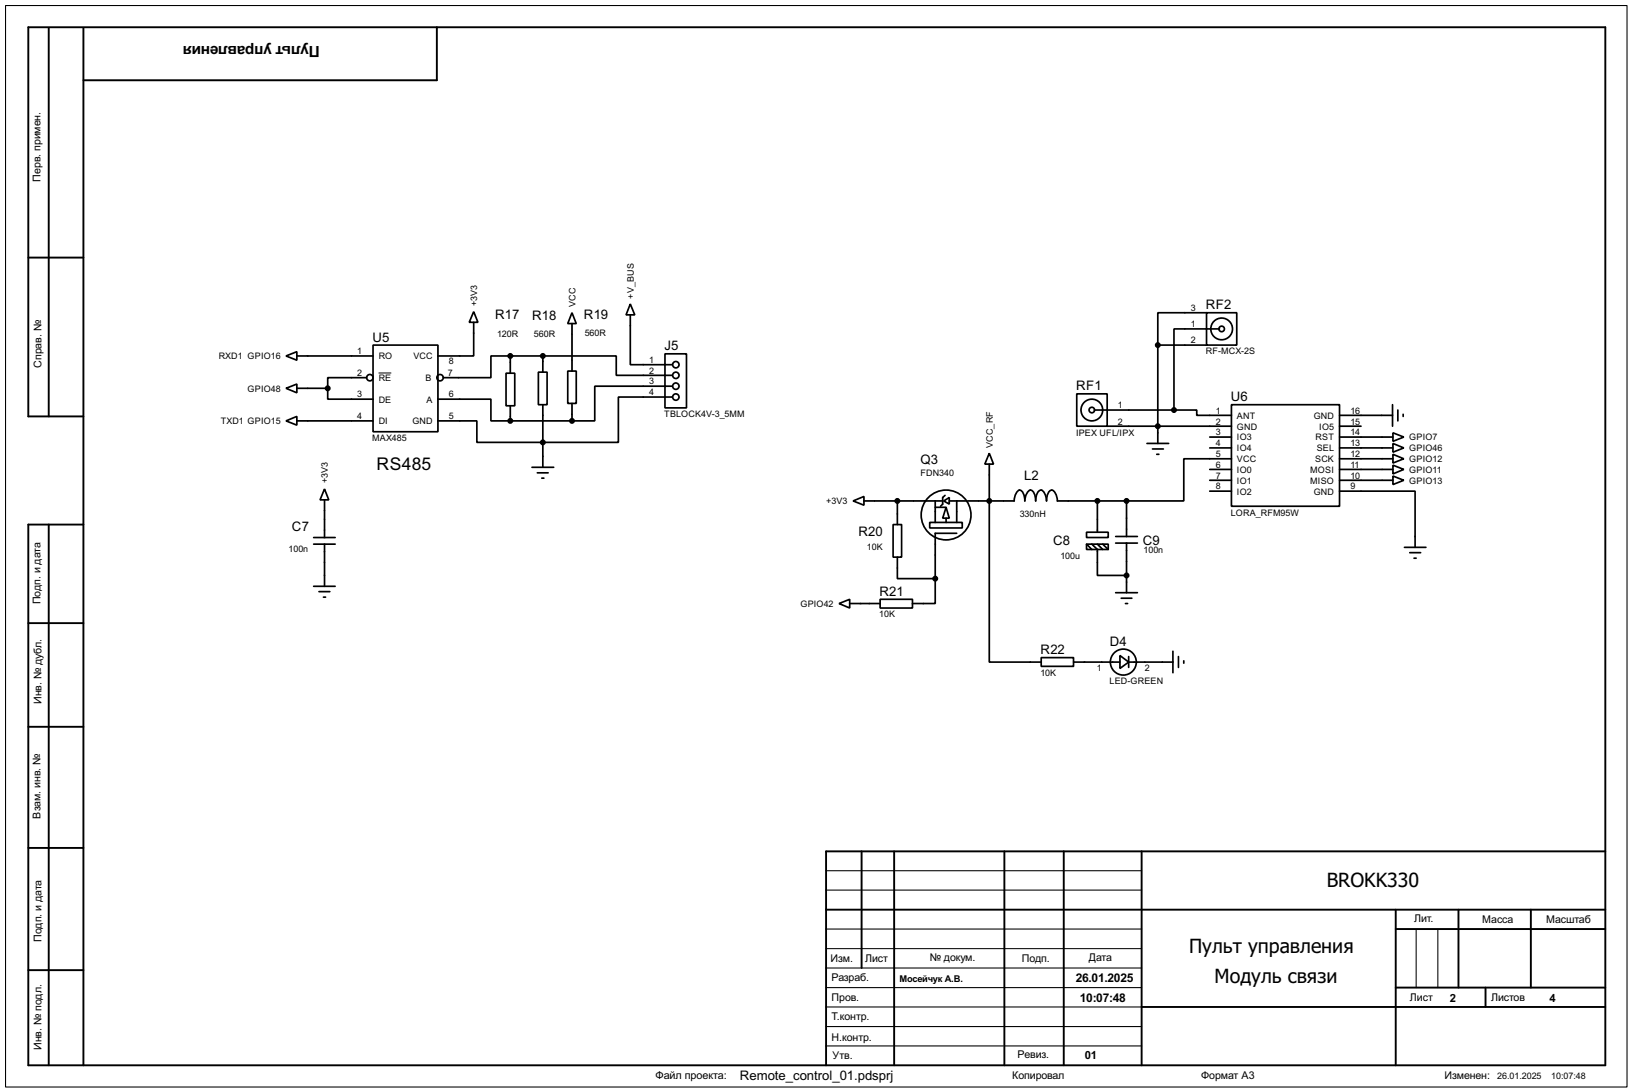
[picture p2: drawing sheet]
<svg xmlns="http://www.w3.org/2000/svg" width="383mm" height="256mm" viewBox="0 0 383 256" stroke-linecap="round" stroke-linejoin="round" font-family="sans-serif">
<path d="M1.3 1.3h381v254h-381zM194.1 218.2h74.2M194.1 209.1h74.2M194.1 204.5h74.2M332.8 218.2v13.8M337.9 218.2v13.8M194.1 222.8h74.2M194.1 232h74.2M194.1 236.5h74.2M194.1 227.4h74.2M194.1 241.1h74.2M194.1 245.7h74.2" fill="none" stroke="#000" stroke-width=".25"/>
<g fill="none" stroke="#000" stroke-width=".45">
<path d="M11.5 6.7v91.1M19.6 6.7v243.5M102.7 6.4v12.5h-83.1M6.7 60.5h12.9M19.6 97.8h-12.9v-91.4h370.5v243.8h-370.5v-127h12.9M11.5 123.2v127M6.7 146.4h12.9M6.7 170.7h12.9M6.7 199.2h12.9M202.5 200v27.4M210.1 200v50.2M236 200v50.2"/>
<path d="M250 200v50.2M268.3 200v50.2M377.2 200h-183.1v50.2M194.1 213.7h183.1M328 213.7v36.5M328 218.2h49.2M342.7 213.7v18.3M359.7 213.7v18.3M6.7 227.9h12.9M268.3 236.5h108.9M328 232h49.2M349.1 232v4.5"/>
</g>
<g fill="none" stroke="#000" stroke-width=".4">
<path d="M111.3 73.2l1 2.5h-2zM111.3 75.7v7.9h-8.4M134.4 73.5l1 2.5h-2zM134.4 76v11.2M148.1 71.4l1.1 2.6h-2.1zM148.1 74v11.7h9.9M283.5 73.5h7.1v7.6h-7.1zM283.5 73.5h-11.4v7.6M286.6 77.3h-10.7v19M67.2 83.6l2.6-1v2zM67.2 91.2l2.6-1v2.1zM67.2 98.9l2.6-1.1v2.1z"/>
<path d="M69.8 83.6h17.9M69.8 98.9h17.9M69.8 91.2h7.2M77 91.2v2.6h10.7M86.2 88.7h-9.2v2.5M87.7 81.1h15.2v20.3h-15.2zM102.9 93.8h12.5v5.1h4.5M118.9 87.7h2.1v7.6h-2.1zM119.9 83.6h-4.5v5.1h-11.2M119.9 83.6v4.1M119.9 95.3v3.6M119.9 83.6h7.7"/>
<path d="M119.9 98.9h14.5M126.5 87.4h2.1v7.7h-2.1zM127.6 83.6h17.2v4.6h13.2M127.6 83.6v3.8M127.6 95.1v14.7M133.4 87.2h2v7.6h-2zM134.4 94.8v4.1M156.3 83.1h5v12.7h-5zM158 90.7h-18.2v8.2h-5.4M158 93.3h-12.7v10.6h-33.2v-5h-9.2M253 92.5h7.2v7.6h-7.2zM257.1 96.3h18.8"/>
<path d="M272.1 81.1v23.1M272.1 81.1h11.4M275.9 96.3h5.3v1.3h8.2M289.4 95.1h25.4v23.8h-25.4zM314.8 97.6h12.4M327.2 95.1v5M328.5 96.3v2.6M329.7 97.3v.5M76.3 114.9l1 2.5h-2.1zM76.3 117.4v8.9M125 109.8h5.1M126.3 111.1h2.5"/>
<path d="M127.3 112.3h.5M200.5 117.7l2.5-1.1v2.1zM203 117.7h18.5M210.9 117.7v5.5M219.8 117.7v5M219.8 119.2h2.5M221.8 117.7l1.3-.8v1.5zM222.1 116.4l-.6 .5v1.5l-.5 .5M222.3 119.2l.8 2.5h-1.6zM223.1 117.7h4M224.8 117.7v5M227.4 117.7h10.9a2.68 2.68 0 0 1 1.3-2.6 2.31 2.31 0 0 1 1.2 2.6 2.7 2.7 0 0 1 1.3-2.6 2.31 2.31 0 0 1 1.3 2.6 2.27 2.27 0 0 1 1.3-2.6 2.68 2.68 0 0 1 1.2 2.6v-.7a2.03 2.03 0 0 1 1.3-1.9 2.61 2.61 0 0 1 1.3 2.6h16.2"/>
<path d="M232.5 106.5l1 2.5h-2.1zM232.5 109v46.5h12.2M257.9 117.7v7.3M260.2 100.1h29.2M264.7 117.7v8.3M269.5 104.2h5.1M270.8 105.5h2.6M271.8 106.7h.5M284.3 112.8h5.1M284.3 110.3h5.1M284.3 105.2h5.1M284.3 102.7h5.1"/>
<path d="M284.3 115.4h5.1M289.4 107.8h-11.2v9.9h-13.5M314.8 115.4h17.7v13.2M314.8 100.1h5M314.8 107.8h12.5M314.8 112.8h12.5M314.8 110.3h12.5M314.8 105.2h12.5M314.8 102.7h12.5M327.3 106.7l2.6 1.1-2.6 1zM327.3 111.8l2.6 1-2.6 1zM327.3 109.3l2.6 1-2.6 1z"/>
<path d="M327.3 104.2l2.6 1-2.6 1zM327.3 101.7l2.6 1-2.6 1zM73.7 126.3h5.1M73.7 127.8h5.1M73.7 137.7h5.1M75 139h2.5M76.3 127.8v9.9M209.9 123.2h2v7.7h-2zM210.9 130.9v5h8.9M218.5 122.7h7.6v1.3h-7.6zM219.8 135.9v5.9h-5.4M222.3 121.7v1"/>
<path d="M224.8 125.3h-5v10.6M255.3 125h5.1v1.3h-5.1zM255.3 127.8h5.1v1.3h-5.1zM255.3 127.8l1.3 1.3M256.6 127.8l1.3 1.3v6.1h6.8M257.9 127.8l1.2 1.3M259.1 127.8l1.3 1.3M262.2 127.6h5.1M262.2 126h5.1M262.2 139.2h5.1M264.7 127.6v11.6M330 128.6h5.1"/>
<path d="M331.3 129.8h2.5M332.3 131.1h.5M76 140.3h.5M197.2 141.8l2.5-1v2zM199.7 141.8h7.1M206.8 140.8h7.6v2h-7.6zM244.7 154.5h7.6v2h-7.6zM252.3 155.5h10.9M263.2 154l2 1.5-2 1.5zM263.5 140.5h2.5M264.5 141.8h.5M265.2 155.5h10.4"/>
<path d="M265.2 154.2v2.6M275.6 153v5M276.9 154.2v2.6M278.2 155.2v.6"/>
<circle cx="287" cy="77.3" r="2.55"/>
<circle cx="287" cy="77.3" r=".65"/>
<circle cx="86.9" cy="88.7" r=".75"/>
<circle cx="103.4" cy="88.7" r=".75"/>
<circle cx="158.8" cy="93.3" r=".75"/>
<circle cx="158.8" cy="85.7" r=".75"/>
<circle cx="158.8" cy="90.7" r=".75"/>
<circle cx="158.8" cy="88.2" r=".75"/>
<circle cx="256.5" cy="96.3" r="2.55"/>
<circle cx="256.5" cy="96.3" r=".65"/>
<circle cx="222.3" cy="121" r="5.9"/>
<circle cx="263.9" cy="155.5" r="3.1"/>
</g>
<g fill="#000" stroke="#000" stroke-width=".4">
<circle cx="77" cy="91.2" r=".5"/>
<circle cx="119.9" cy="98.9" r=".5"/>
<circle cx="119.9" cy="83.6" r=".5"/>
<circle cx="127.5" cy="83.6" r=".5"/>
<circle cx="134.4" cy="98.9" r=".5"/>
<circle cx="272" cy="81.1" r=".5"/>
<circle cx="275.8" cy="96.3" r=".5"/>
<circle cx="127.5" cy="103.9" r=".5"/>
<circle cx="210.8" cy="117.7" r=".5"/>
<circle cx="232.4" cy="117.7" r=".5"/>
<circle cx="257.8" cy="117.7" r=".5"/>
<circle cx="264.7" cy="117.7" r=".5"/>
<circle cx="272" cy="100.1" r=".5"/>
<circle cx="219.7" cy="135.9" r=".5"/>
<circle cx="264.7" cy="135.2" r=".5"/>
</g>
<path d="M89 87.6h3" fill="none" stroke="#000" stroke-width=".23"/>
<g font-size="5.6">
<text x="311.8" y="208.3">BROKK330</text>
<text x="279.4" y="223.8">Пульт управления</text>
<text x="285.4" y="230.9">Модуль связи</text>
</g>
<text font-size="4.6" x="88.5" y="110.5">RS485</text>
<text font-size="4.1" x="75.1" y="10.8" transform="rotate(-180 75.1 10.8)">Пульт управления</text>
<g font-size="3.5">
<text x="116.4" y="74.8">R17</text>
<text x="125" y="75.1">R18</text>
<text x="137.2" y="74.8">R19</text>
<text x="283.4" y="72.7">RF2</text>
<text x="87.5" y="80.3">U5</text>
<text x="156.1" y="82.3">J5</text>
<text x="252.9" y="91.7">RF1</text>
<text x="289.2" y="94.2">U6</text>
<text x="216.3" y="108.9">Q3</text>
<text x="240.7" y="112.8">L2</text>
<text x="68.6" y="124.7">C7</text>
<text x="201.7" y="125.9">R20</text>
<text x="247.5" y="128">C8</text>
<text x="268.5" y="128">C9</text>
<text x="206.7" y="140">R21</text>
<text x="244.5" y="153.7">R22</text>
<text x="260.8" y="151.7">D4</text>
<text x="173.8" y="253.6">Remote_control_01.pdsprj</text>
</g>
<g font-size="3.2">
<text x="252.8" y="230.7">26.01.2025</text>
<text x="253.8" y="235.4">10:07:48</text>
</g>
<g font-size="3">
<text x="340.7" y="235.4">2</text>
<text x="364.1" y="235.4">4</text>
<text x="254.9" y="248.8">01</text>
</g>
<text font-size="2.9" x="154" y="253.5">Файл проекта:</text>
<g font-size="2.8">
<text x="9.5" y="42.7" transform="rotate(-90 9.5 42.7)">Перв. примен.</text>
<text x="9.7" y="86.4" transform="rotate(-90 9.7 86.4)">Справ. №</text>
<text x="9.5" y="142" transform="rotate(-90 9.5 142)">Подп. и дата</text>
<text x="9.7" y="165.4" transform="rotate(-90 9.7 165.4)">Инв. № дубл.</text>
<text x="9.5" y="192.3" transform="rotate(-90 9.5 192.3)">Взам. инв. №</text>
<text x="9.8" y="221.2" transform="rotate(-90 9.8 221.2)">Подп. и дата</text>
<text x="332.3" y="216.5">Лит.</text>
<text x="348.3" y="216.8">Масса</text>
<text x="363.3" y="216.8">Масштаб</text>
<text x="195.1" y="225.9">Изм.</text>
<text x="203.3" y="225.9">Лист</text>
<text x="218.5" y="225.7">№ докум.</text>
<text x="240.1" y="225.9">Подп.</text>
<text x="255.8" y="225.7">Дата</text>
<text x="195.4" y="230.5">Разраб.</text>
<text x="195.4" y="235.1">Пров.</text>
<text x="195.4" y="239.6">Т.контр.</text>
<text x="331.3" y="235.1">Лист</text>
<text x="350.3" y="235.1">Листов</text>
<text x="195.4" y="244.5">Н.контр.</text>
<text x="9.8" y="246.6" transform="rotate(-90 9.8 246.6)">Инв. № подл.</text>
<text x="195.6" y="248.8">Утв.</text>
<text x="239.1" y="248.5">Ревиз.</text>
<text x="237.8" y="253.5">Копировал</text>
<text x="282.2" y="253.5">Формат А3</text>
<text x="339.4" y="253.5">Изменен:</text>
</g>
<text font-size="2.5" x="211.4" y="230.6">Мосейчук А.В.</text>
<g font-size="2.4">
<text x="112.1" y="71.9" transform="rotate(-90 112.1 71.9)">+3V3</text>
<text x="148.9" y="70.1" transform="rotate(-90 148.9 70.1)">+V_BUS</text>
<text x="135.2" y="72.1" transform="rotate(-90 135.2 72.1)">VCC</text>
<text x="279.8" y="76.9">1</text>
<text x="279.8" y="73">3</text>
<text x="84" y="83.2">1</text>
<text x="116.8" y="79">120R</text>
<text x="125.5" y="79">560R</text>
<text x="137.4" y="78.8">560R</text>
<text x="279.8" y="80.7">2</text>
<text x="283.3" y="83.3">RF-MCX-2S</text>
<text x="51.4" y="84.3">RXD1 GPIO16</text>
<text x="84" y="88.3">2</text>
<text x="89" y="84.4">RO</text>
<text x="89" y="89.5">RE</text>
<text x="97.1" y="84.4">VCC</text>
<text x="100" y="89.5">B</text>
<text x="105.2" y="88.3">7</text>
<text x="105.5" y="85.6">8</text>
<text x="152.6" y="85.3">1</text>
<text x="152.6" y="87.8">2</text>
<text x="58.2" y="92">GPIO48</text>
<text x="84" y="93.4">3</text>
<text x="89" y="94.5">DE</text>
<text x="100.2" y="94.5">A</text>
<text x="105.5" y="93.4">6</text>
<text x="152.6" y="90.3">3</text>
<text x="152.6" y="92.9">4</text>
<text x="262.7" y="95.9">1</text>
<text x="51.9" y="99.6">TXD1 GPIO15</text>
<text x="84" y="98.5">4</text>
<text x="89" y="99.7">DI</text>
<text x="96.9" y="99.7">GND</text>
<text x="105.5" y="98.5">5</text>
<text x="156.1" y="98">TBLOCK4V-3_5MM</text>
<text x="262.7" y="99.7">2</text>
<text x="285.7" y="99.7">2</text>
<text x="285.7" y="97.2">1</text>
<text x="290.6" y="100.9">GND</text>
<text x="290.6" y="98.4">ANT</text>
<text x="308.7" y="98.4">GND</text>
<text x="310" y="100.9">IO5</text>
<text x="317.3" y="99.7">15</text>
<text x="317.3" y="97.2">16</text>
<text x="87.5" y="103.6">MAX485</text>
<text x="233.3" y="105.2" transform="rotate(-90 233.3 105.2)">VCC_RF</text>
<text x="252.8" y="102.3">IPEX UFL/IPX</text>
<text x="285.7" y="107.4">5</text>
<text x="285.7" y="104.8">4</text>
<text x="285.7" y="102.3">3</text>
<text x="290.6" y="106">IO4</text>
<text x="290.6" y="103.5">IO3</text>
<text x="309.1" y="103.5">RST</text>
<text x="309.4" y="106">SEL</text>
<text x="317.3" y="102.3">14</text>
<text x="317.3" y="104.8">13</text>
<text x="317.3" y="107.4">12</text>
<text x="331.1" y="106">GPIO46</text>
<text x="331.1" y="103.5">GPIO7</text>
<text x="77.1" y="113.6" transform="rotate(-90 77.1 113.6)">+3V3</text>
<text x="216.3" y="111.8">FDN340</text>
<text x="285.7" y="112.4">7</text>
<text x="285.7" y="109.9">6</text>
<text x="290.6" y="113.6">IO1</text>
<text x="290.6" y="111.1">IO0</text>
<text x="290.6" y="108.6">VCC</text>
<text x="307.9" y="113.6">MISO</text>
<text x="307.9" y="111.1">MOSI</text>
<text x="309" y="108.6">SCK</text>
<text x="317.3" y="112.4">10</text>
<text x="317.3" y="109.9">11</text>
<text x="331.1" y="108.6">GPIO12</text>
<text x="331.1" y="113.6">GPIO13</text>
<text x="331.1" y="111.1">GPIO11</text>
<text x="194.2" y="118.5">+3V3</text>
<text x="285.7" y="115">8</text>
<text x="290.6" y="116.2">IO2</text>
<text x="308.7" y="116.2">GND</text>
<text x="317.3" y="115">9</text>
<text x="239.6" y="121.4">330nH</text>
<text x="289.2" y="121.1">LORA_RFM95W</text>
<text x="67.8" y="129.6">100n</text>
<text x="203.7" y="129.1">10K</text>
<text x="249.2" y="131.4">100u</text>
<text x="268.7" y="129.9">100n</text>
<text x="188.1" y="142.6">GPIO42</text>
<text x="206.6" y="145">10K</text>
<text x="244.5" y="158.7">10K</text>
<text x="257.7" y="157.5">1</text>
<text x="260.7" y="160.8">LED-GREEN</text>
<text x="269" y="157.5">2</text>
<text x="351.8" y="253.3">26.01.2025</text>
<text x="364.5" y="253.3">10:07:48</text>
</g>
</svg>
